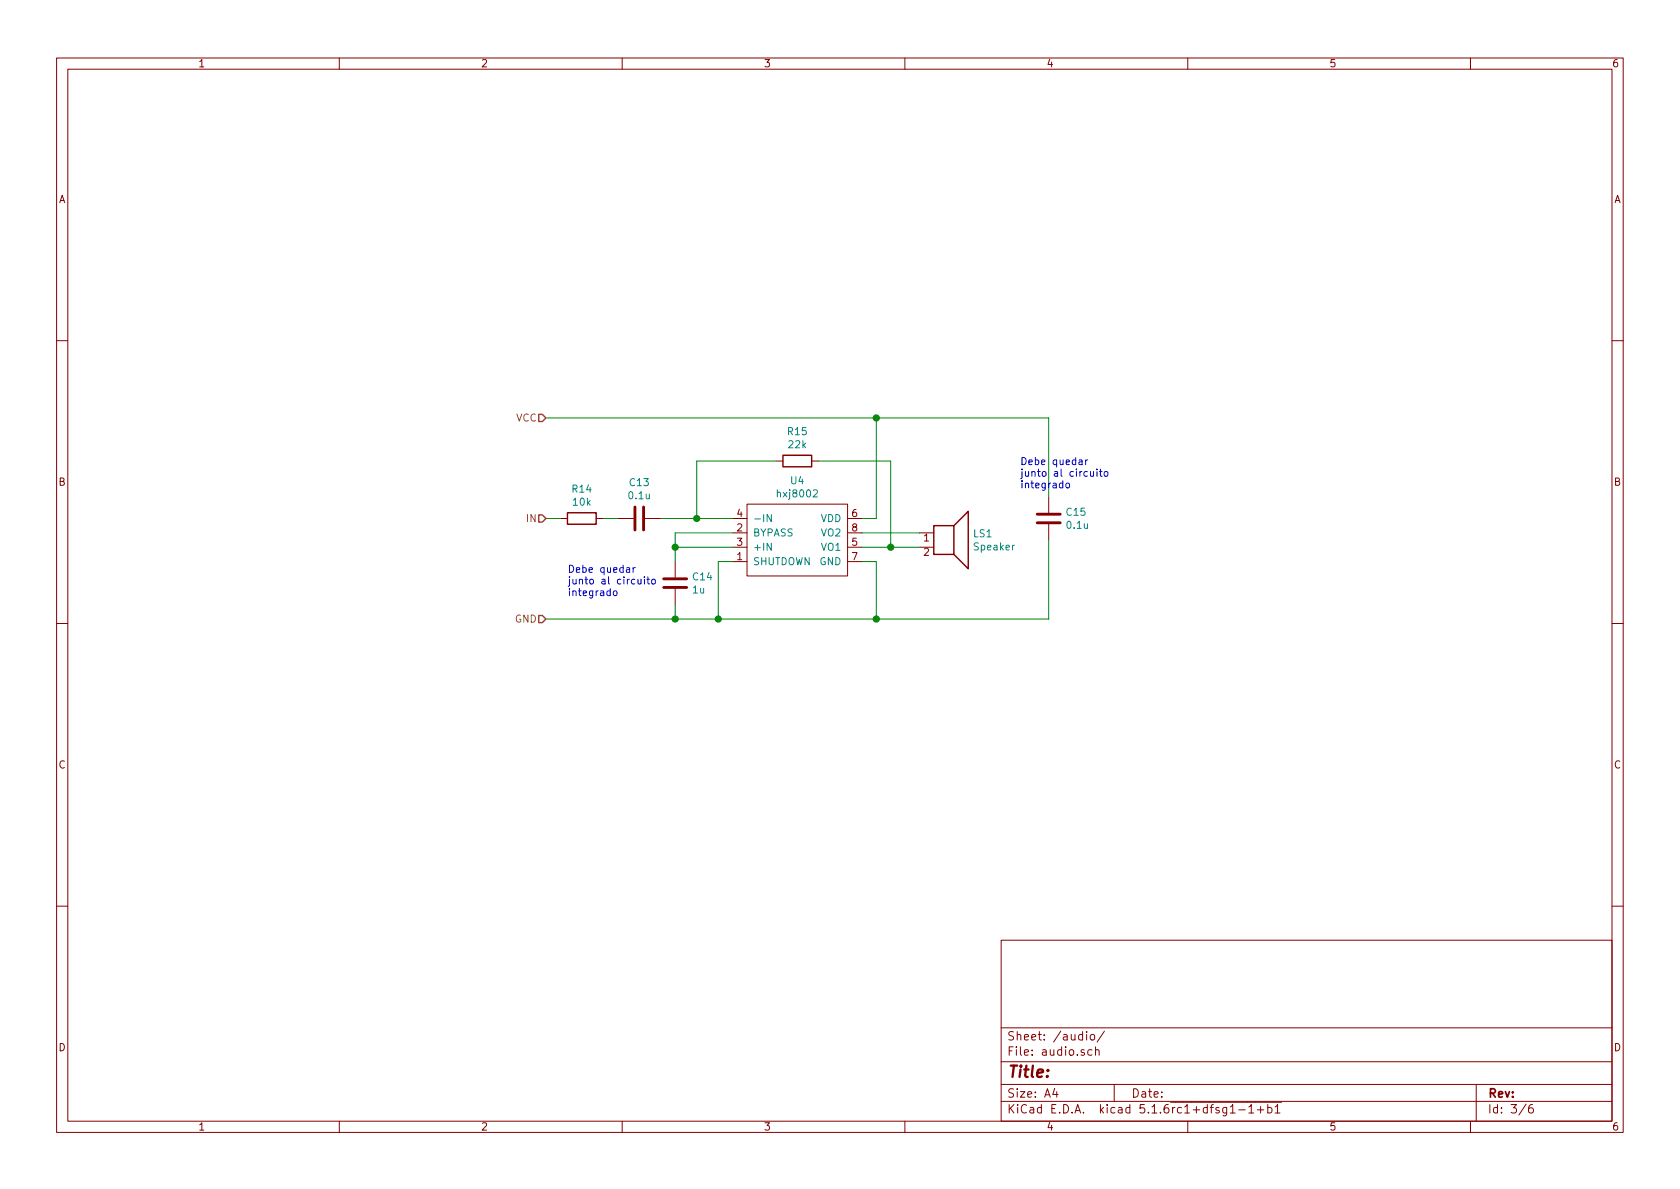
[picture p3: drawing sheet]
<svg xmlns="http://www.w3.org/2000/svg" width="297mm" height="210mm" viewBox="0 0 297 210" stroke-linecap="round" stroke-linejoin="round" font-family="sans-serif">
<g fill="none" stroke="#840000" stroke-width=".18">
<path d="M10 10.3h277v189.9h-277zM12 12.2h273v186.1h-273zM60 10.3v1.9M110 10.3v1.9M160 10.3v1.9M210 10.3v1.9M260 10.3v1.9M10 60.2h2M285 60.2h2M99.1 91.7h1.2M105.4 91.7h1.3M109.2 91.7h2.8"/>
<path d="M114 91.7h2.8M119.4 99.3v2.8M129.5 99.3h2.6M129.5 94.2h2.6M129.5 96.8h2.6M129.5 91.7h2.6M132.1 89.1h17.8v12.7h-17.8zM137.2 81.5h1.2M143.5 81.5h1.3M149.9 99.3h2.5M149.9 94.2h2.5M149.9 96.8h2.5"/>
<path d="M149.9 91.7h2.5M162.6 94.2h2.5M162.6 96.8h2.5M185.4 87.9v2.8M185.4 92.7v2.8M10 110.3h2M119.4 104.1v2.8M285 110.3h2M10 160.2h2M177 166.3h108v32h-108zM285 160.2h2M60 198.3v1.9"/>
<path d="M110 198.3v1.9M160 198.3v1.9M177 194.8h108M177 191.8h108M177 187.8h108M177 181.8h108M186.5 192.5l-.4 1h1M186.8 193v1M192.1 182.4v.2M192.1 182.9v1M192.8 183.1l.3-.2 .4 .2v.5l-.1 .2-.3 .1-.3-.1zM193.1 185.7l-.5-.1-.3 .3 .1 .6 .2 .1 .5-.1"/>
<path d="M193.7 185.7l.2-.1 .4 .1v.9M193.7 185.1v1.5M195.3 182.3l-1.3 2M197 191.8v3M210 198.3v1.9M215.9 194.9h10.7M216.9 195.8v1.2l-.3 .3h-.3M216.9 195.9l-.4-.1-.3 .3 .1 .6h.6M217.5 195.8l.5-.5v1.5M217.5 196.8h.9M219 196.3h1.2M220.8 195.8l.4-.5v1.5"/>
<path d="M220.8 196.8h.9M222.3 196.3h1.1M222.9 195.7v1.1M224.2 195.9l.4-.1 .3 .3-.1 .6-.2 .1-.4-.1M224.2 195.3v1.5M225.5 195.8l.4-.5v1.5M225.5 196.8h.8M260 198.3v1.9M261 191.8v6.5M269.8 195.2l-1.2 2M271 195.3a.62 .62 0 0 0-.7 .7v.7l.3 .1 .4-.1 .1-.5-.1-.2-.4-.1-.3 .3"/>
</g>
<path d="M112.3 89.7v4M113.8 89.7v4M183.4 92.5h4.1M183.4 90.9h4.1M117.3 103.9h4.1M117.3 102.4h4.1" fill="none" stroke="#840000" stroke-width=".51"/>
<path d="M136.4 91v1.2l-.8-1.2v1.2M143.8 86.7l.5-.1 .2 .1v.3v.2l-.8 .7h.8" fill="none" stroke="#008484" stroke-width=".18"/>
<path d="M100.3 90.7h5.1v2h-5.1zM138.4 80.5h5.1v2h-5.1zM165.1 93h3.6v5h-3.6zM168.7 93l2.5-2.6v10.2l-2.5-2.6" fill="none" stroke="#840000" stroke-width=".25"/>
<g fill="none" stroke="#008400" stroke-width=".18">
<path d="M96.5 73.9h88.9v14M154.9 73.9v17.8h-2.5M96.5 91.7h2.6M106.7 91.7h2.5M116.8 91.7h12.7M119.4 96.8h10.1M129.5 94.2h-10.1v5.1M129.5 99.3h-2.5v10.2M137.2 81.5h-14v10.2M144.8 81.5h12.7v15.3M152.4 96.8h10.2M152.4 99.3h2.5v10.2"/>
<path d="M152.4 94.2h10.2M185.4 95.5v14h-88.9M119.4 106.9v2.6"/>
</g>
<path d="M95.2 73.3h.7l.6 .6-.6 .6h-.7zM95.2 91.1h.7l.6 .6-.6 .6h-.7zM95.2 108.8h.7l.6 .7-.6 .6h-.7z" fill="none" stroke="#848400" stroke-width=".25"/>
<g fill="none" stroke="#0000c2" stroke-width=".18">
<path d="M188.6 85.5l.3-.1 .2 .2-.1 .6-.3 .1-.3-.3zM190.8 81.4h.5v.8M191.3 81.6l-.4 .1-.1 .2v.2h.5M191.9 81.3v.9M192.3 81.3l-.4 .3M192.8 83.4l.1 .8h.3l.1-.1M193.3 83.4v.8M194 83v.1M194 83.4v.8M194.4 83.4h.5M194.6 83v1l.3 .2M195.3 83.5l.2-.1 .3 .1 .1 .5-.1 .2h-.3l-.2-.1z"/>
<path d="M108.6 104.5h.3l.1 .1v.7h-.3l-.3-.2zM110.8 100.4h.5v.8M111.3 100.7h-.4l-.2 .2 .1 .3h.5M111.9 100.4v.8M112.3 100.4l-.4 .2M112.8 102.4l.1 .8 .3 .1 .1-.2M113.3 102.4v.9M113.9 102v.1M113.9 102.4v.9M114.4 102.4h.5M114.6 102v1.1l.3 .2M115.3 102.6l.1-.2 .4 .2 .1 .4-.2 .2-.3 .1-.1-.2z"/>
</g>
<g fill="#008400" stroke="#008400" stroke-width=".25">
<circle cx="154.9" cy="73.9" r=".51"/>
<circle cx="157.5" cy="96.8" r=".51"/>
<circle cx="154.9" cy="109.5" r=".51"/>
<circle cx="123.2" cy="91.7" r=".51"/>
<circle cx="127" cy="109.5" r=".51"/>
<circle cx="119.4" cy="109.5" r=".51"/>
<circle cx="119.4" cy="96.8" r=".51"/>
</g>
<text font-size="2.8" fill="#840000" x="178" y="190.5">Title:</text>
<g font-size="2.1" fill="#840000">
<text x="178" y="184">Sheet: /audio/</text>
<text x="178" y="186.7">File: audio.sch</text>
<text x="178" y="196.9">KiCad E.D.A. kicad 5.1.6rc1+dfsg1-1+b1</text>
<text x="178" y="194.1">Size: A4</text>
<text x="200" y="194.1">Date:</text>
<text x="263" y="194.1">Rev:</text>
<text x="263" y="196.9">Id: 3/6</text>
</g>
<g font-size="1.8" fill="#840000">
<text x="35" y="11.9">1</text>
<text x="85" y="11.9">2</text>
<text x="135" y="11.9">3</text>
<text x="185" y="11.9">4</text>
<text x="235" y="11.9">5</text>
<text x="285" y="11.9">6</text>
<text x="10.4" y="35.9">A</text>
<text x="285.4" y="35.9">A</text>
<text x="10.4" y="85.9">B</text>
<text x="285.4" y="85.9">B</text>
<text x="130.3" y="94">2</text>
<text x="130.3" y="91.4">4</text>
<text x="150.6" y="91.4">6</text>
<text x="150.6" y="94">8</text>
<text x="163.3" y="95.8">1</text>
<text x="130.3" y="99.1">1</text>
<text x="130.3" y="96.5">3</text>
<text x="150.6" y="96.5">5</text>
<text x="150.6" y="99.1">7</text>
<text x="163.3" y="98.3">2</text>
<text x="10.4" y="135.9">C</text>
<text x="285.4" y="135.9">C</text>
<text x="10.4" y="185.9">D</text>
<text x="285.4" y="185.9">D</text>
<text x="35" y="199.9">1</text>
<text x="85" y="199.9">2</text>
<text x="135" y="199.9">3</text>
<text x="185" y="199.9">4</text>
<text x="235" y="199.9">5</text>
<text x="285" y="199.9">6</text>
</g>
<g font-size="1.8" fill="#848400">
<text x="91.3" y="74.5">VCC</text>
<text x="93.2" y="92.3">IN</text>
<text x="91.1" y="110.1">GND</text>
</g>
<g font-size="1.8" fill="#008484">
<text x="139.3" y="77">R15</text>
<text x="139.5" y="79.3">22k</text>
<text x="101.2" y="87.1">R14</text>
<text x="101.4" y="89.4">10k</text>
<text x="111.3" y="88.3">0.1u</text>
<text x="111.4" y="86">C13</text>
<text x="137.7" y="88">hxj8002</text>
<text x="139.9" y="85.6">U4</text>
<text x="133.1" y="94.9">BYPASS</text>
<text x="133.1" y="92.3">-IN</text>
<text x="145.1" y="92.3">VDD</text>
<text x="145.3" y="94.9">VO2</text>
<text x="172.1" y="95">LS1</text>
<text x="188.6" y="91.2">C15</text>
<text x="188.7" y="93.5">0.1u</text>
<text x="133.1" y="99.9">SHUTDOWN</text>
<text x="133.1" y="97.4">+IN</text>
<text x="144.9" y="99.9">GND</text>
<text x="145.3" y="97.4">VO1</text>
<text x="172.3" y="97.3">Speaker</text>
<text x="122.5" y="104.9">1u</text>
<text x="122.6" y="102.6">C14</text>
</g>
<g font-size="1.8" fill="#0000c2">
<text x="180.3" y="82.2">Debe quedar</text>
<text x="180.3" y="84.3">junto al circuito</text>
<text x="180.3" y="86.4">integrado</text>
<text x="100.3" y="101.3">Debe quedar</text>
<text x="100.3" y="103.3">junto al circuito</text>
<text x="100.3" y="105.4">integrado</text>
</g>
</svg>
